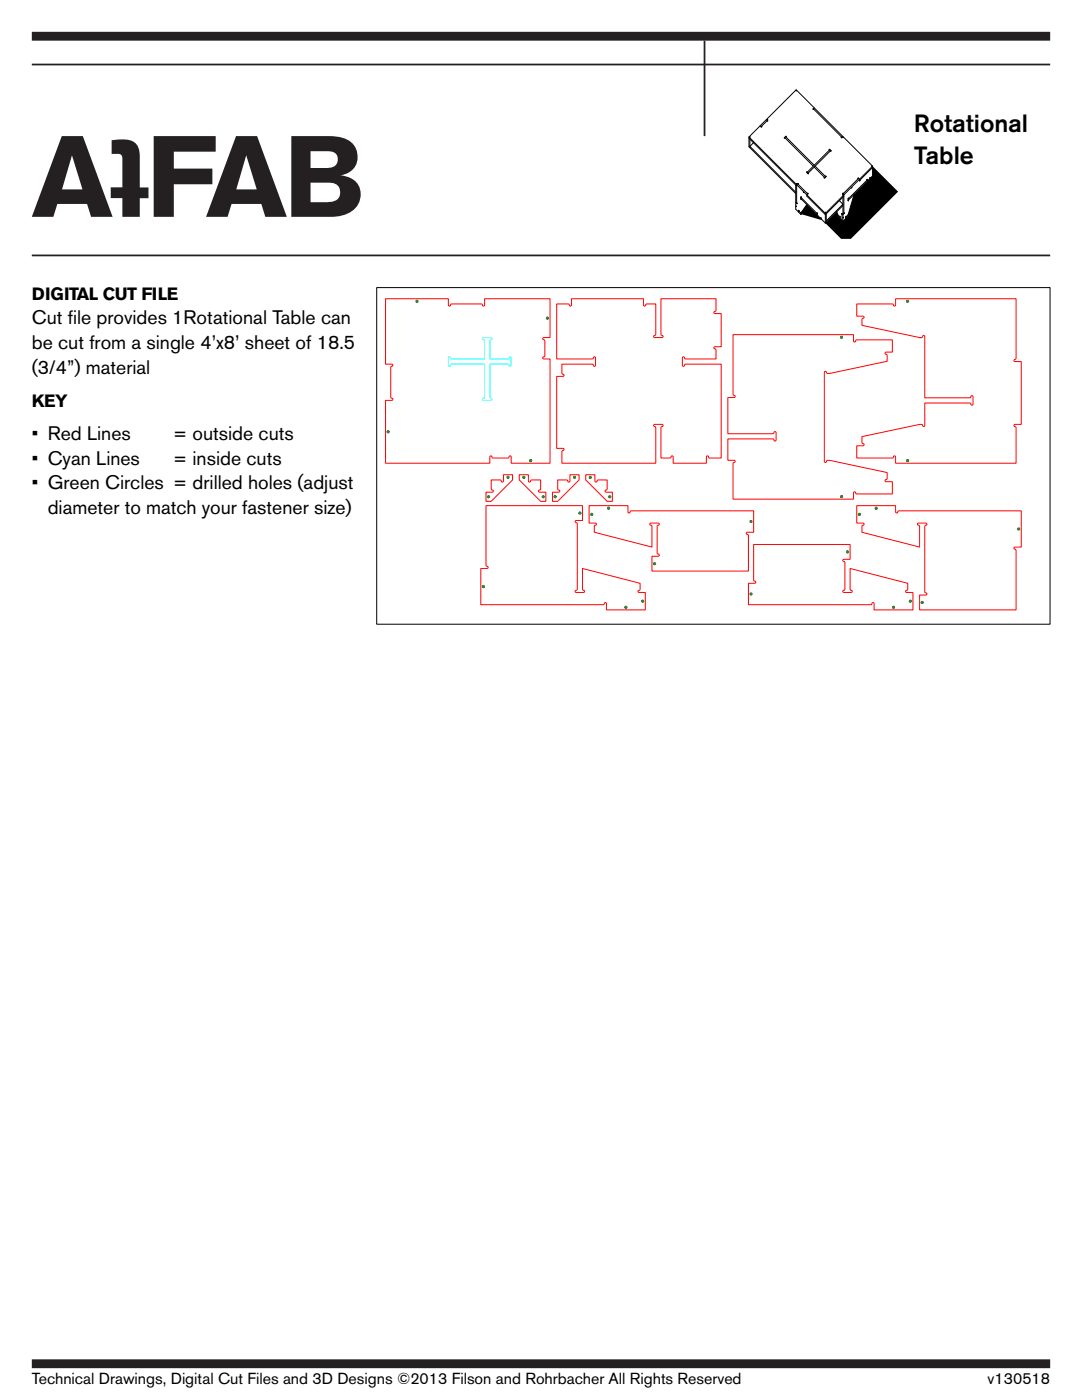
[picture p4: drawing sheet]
<svg xmlns="http://www.w3.org/2000/svg" width="216mm" height="279mm" viewBox="0 0 216 279" stroke-linecap="round" stroke-linejoin="round" font-family="sans-serif">
<path d="M6.3 12.9h203.2M140.6 8.1v19.1M6.3 51h203.2" fill="none" stroke="#241f21" stroke-width=".35"/>
<path d="M6.3 7.2h203.2M6.3 272.2h203.2" fill="none" stroke="#241f21" stroke-width="1.8" stroke-linecap="butt"/>
<g fill="#241f21">
<path d="M22.3 28a9 9 0 0 1 4.1 .2 2.84 2.84 0 0 1 1.5 3v6.2h1.7v2.2h-1.7v3.7h-3.5v-3.8h-2.3v-2.1h2.3v-6.2a.96 .96 0 0 0-1.2-.5h-.9z"/>
<path d="M30.7 27.2h12.3v3.1h-8.3v3.3h7.7v3.2h-7.7v6.5h-4z"/>
<path d="M12.3 27.2h4.2l6 16.1h-4.3l-.8-2.6h-6l-.8 2.6h-4.2zM14.4 31l-2 6.8h4.1z"/>
<path d="M47.1 27.2h4.2l5.9 16.1h-4.3l-.8-2.6h-5.9l-.8 2.6h-4.3zM49.1 31l-2 6.8h4.1z"/>
<path d="M58.1 27.2h7.5a6.6 6.6 0 0 1 4.8 1.5 3.7 3.7 0 0 1 .8 3.9 3.7 3.7 0 0 1-3.3 2.4 3.9 3.9 0 0 1 4 4.6 5 5 0 0 1-4.9 3.6l-8.9 .1zM62 30.2v3.3h3.4a1.71 1.71 0 0 0 2-1.7 1.71 1.71 0 0 0-2.1-1.6zM62 36.5v3.9a17.2 17.2 0 0 0 4.5-.2 1.95 1.95 0 0 0 1.3-2.4 1.95 1.95 0 0 0-2.4-1.3z"/>
</g>
<path d="M174.1 33.2l5.1 5.1-9.4 9.4h-2l-3.1-3.2 2.3-2.3 .2 .9 1 1.1 1-1.1 1.2-4.3 3.7-3.7zM161 40.9l3.1 3.1-4.3-1.2z" fill="#000"/>
<g fill="none" stroke="#000" stroke-width=".2">
<path d="M149.4 27.3l15.3 15.3M149.4 27.3v2l9.4 9.3M149.4 27.6l9.6 9.5M149.4 27.3l9.5-9.4 15.2 15.3M149.6 27.8v1.7M150.3 28.5l-.7 .7 9.2 9.2M151.7 25.1l.3 .3v-.2M153 23.8l.2 .3-.2 .1M153.1 24l-1.2 1.3M156.6 27.4l5.7 5.8M156.6 27.4l-.1 .2h.2M156.7 27.2l5.8 5.8"/>
<path d="M156.9 27.4l-.1-.2-.2 .2M158.8 36.9v4.9l1 1M159.1 36.7l2.1 2M159.1 36.7l-.1 .2v3.6M159.1 36.7l.2-.1v.2M159.8 39.6l4.9 4.9M159.9 39.3v.5M159.9 39.8h.1M159.9 39.3l.1 .2M159.9 39.3l3.2 3.4M160 39.8h-.1M160.3 38.3v.1z"/>
<path d="M161 38.6h.2v.1M161.1 34.3l-.2 .1 .4 .3v-.2M161.2 38.7l-.2 .5 3.7 3.6 3.7-3.6M162.3 21.7l-.1 .1h.2M162.3 21.7l5.7 5.7M162.5 33.3l2.1 2.2M162.5 21.5l-.2 .2M162.6 33.2l2.2 2.1M164.6 35.2h.2l-.3 .3v-.2M165.5 30v-.2l.3 .3-.2 .1M165.6 29.9l-4.6 4.5M165.8 30l-4.6 4.6"/>
<path d="M167.9 27.3v.2l.1-.1M168.2 38.7l.2 .2v3.7M168.2 39.3v4.9M168.2 27.2l-.2 .2M168.3 38.6h-.1v.1M169.4 39.6h-.2v.5l.2-.3M169.9 37.4h.1M170 37.4h.1M170.4 38.8l-1.2 4.1M171.2 35.7v-.2l.3 .3v.3l.1-.2M171.3 35.6l-3.1 3.1M172.9 36l.2-.2v.3"/>
<path d="M173 35.8l-3.8 3.9M173.6 35.5h.1M174.1 33.2l-9.4 9.4M174.1 33.2v1.9l-4.9 4.9M174.1 33.4l-2.6 2.6M75.2 57.4h134.3v67.2h-134.3zM158.8 40.4l.2 .3M158.9 41.2h.1M159 40.4l.1 .2M159 40.7h.1M159.4 42l.4 .5M159.5 42.2l-.1-.2-.1 .3"/>
<path d="M159.8 42.5v.3M160 42.3v.3l-.2 .2M160 42.3l-.2 .2M161 40.8l-1.2 1.7M161 40.9l-1 1.4M163 42.5l.1 .1v.3M163.8 43.5h.1M164.7 42.6v1.9M164.9 42.7v1.6M167 42.2l.2 .7M167.2 42.9v.2l1 1.1M167.2 42.9l.4 .4"/>
<path d="M167.5 40l.7 .8-3.3 3.3M167.5 43.2h.1v.4M168 42.6v1.4M168.2 41l-3.5 3.5M168.3 43.5h.1M168.4 42.4l.1 .1-.3 .3-.3-.2 .1 .2M168.8 43.3l.4-.4v.2l-1 1.1M168.9 43.2h-.1v.4"/>
<circle cx="158.9" cy="18.1" r=".04"/>
<circle cx="149.6" cy="27.3" r=".04"/>
<circle cx="153.1" cy="23.8" r=".04"/>
<circle cx="159" cy="36.7" r=".04"/>
<circle cx="168.2" cy="27.4" r=".04"/>
<circle cx="168.2" cy="38.9" r=".04"/>
<circle cx="173.9" cy="33.2" r=".04"/>
<circle cx="164.7" cy="42.4" r=".04"/>
</g>
<path d="M76.9 59.6h12.6v1.3l.2 .2 .4-.4h6l.4 .4 .2-.2v-1.3h13.1v7.8h-1.3l-.2 .2 .4 .4v3l-.4 .4 .2 .2h1.3v20.8h-7.8v-1.2l-.2-.2-.4 .4h-3l-.5-.4-.2 .2v1.2h-20.8v-12.5h1.3l.2-.2-.4-.4v-6l.4-.4-.2-.2h-1.3zM111.1 60.7h2.3l.4 .4 .2-.2v-1.3h14.4l.1 1.4h.3l.3-.3h1.8v6l-.5 .5 .2 .2h1.5l.2-.2-.4-.5v-7.1h11v2.3l-.5 .5 .3 .2h1.2v6.6l-1.4 .1v.3l.4 .2v1.8h-6.1l-.4-.4-.2 .2v1.5l.2 .2 .4-.4h7.1v18.7h-2.3l-.4-.4-.3 .2v1.2h-6.6v-1.4h-.3l-.3 .4h-1.8v-6.1l.4-.4-.2-.2h-1.5l-.2 .2 .5 .4v7.1h-18.8v-2.3l.4-.4-.2-.2h-1.2v-14.4h1.4v-.3l-.4-.3v-1.8h6.1l.4 .4 .2-.2v-1.5l-.2-.2-.4 .4h-7.1zM146.3 66.8h24v1.2l.2 .3 .5-.5h7.1v2.5h-1.3l-.2 .2 .4 .4v1.2l-11.5 2.4h-.5l-.3-.4-.2 .2v17.9h.4l.2-.3h.4l11.5 2.4v1.2l-.4 .4 .2 .2h1.3v2.5h-7.1l-.5-.5-.2 .3v1.2h-24v-7.1l.4-.4-.2-.2h-1.3v-4.3h9l.4 .4 .3-.2v-1.5l-.3-.2-.4 .5h-9v-7.3h1.3l.2-.2-.4-.4zM171 60.7h7.1l.4 .4 .2-.2v-1.3h24v11.9l-.4 .4 .2 .3h1.3v12.5h-1.3l-.2 .2 .4 .4v7.1h-24v-1.2l-.2-.2-.4 .4h-7.1v-2.4h1.2l.2-.2-.4-.5v-1.2l11.5-2.4h.4l.3 .4h.3v-4.7h9l.4 .5 .3-.3v-1.4l-.3-.2-.4 .4h-9v-12.4h-.3l-.3 .4h-.4h.4l-11.9-2.5v-1.2l.4-.4-.2-.2h-1.2zM98 95.8h1.8l.4 .4 .3-.2v-1.3h1.8v1.1l-4.3 4.3h-1v-1.9h1.2l.2-.2-.4-.4zM103.6 94.7h1.8v1.3l.3 .2 .4-.4h1.8v1.8l-.5 .4 .3 .2h1.2v1.9h-1l-4.3-4.3zM111.3 95.8h1.8l.4 .4 .2-.2v-1.3h1.8v1.1l-4.2 4.3h-1.1v-1.9h1.3l.2-.2-.4-.4zM116.9 94.7h1.8v1.3l.2 .2 .5-.4h1.7v1.8l-.4 .4 .2 .2h1.3v1.9h-1.1l-4.2-4.3zM97 100.9h19.2v3h-1.2l-.2 .2 .4 .4v13.1l-.4 .3v.3h1.6l.3-.2-.5-.4v-4.1l11.5 2.9v1.2l-.4 .4 .2 .2h1.3v3.5h-7.8v-1.2l-.2-.2-.4 .4h-24.5v-7.2h1.3l.2-.3-.4-.4zM117.6 100.9h7.7v1.3l.2 .2 .4-.5h24.5v4.3h-1.3l-.2 .2 .4 .5v7.1h-19.2v-3h1.2l.3-.2-.5-.4v-5.4l.4-.2v-.3l-1.6-.1-.2 .2 .4 .4v4.2l-11.5-3v-1.2l.4-.4-.2-.2h-1.2zM150.4 108.7h19.2v2.9h-1.2l-.2 .2 .4 .5v5.3l-.4 .3v.3h1.6l.3-.2-.5-.4v-4.1l11.5 2.9v1.2l-.4 .4 .2 .2h1.3v3.5h-7.8v-1.2l-.2-.2-.4 .4h-24.5v-4.3h1.3l.2-.2-.4-.4zM171 100.9h7.7v1.3l.2 .2 .5-.5h24.4v7.3h-1.3l-.2 .2 .4 .4v11.9h-19.2v-2.9h1.2l.3-.3-.5-.4v-13.1l.4-.2v-.3l-1.6-.1-.2 .2 .4 .4v4.2l-11.5-3v-1.2l.4-.4-.2-.2h-1.2z" fill="none" stroke="#f00" stroke-width=".2"/>
<circle cx="83.2" cy="60.1" r=".22" fill="#008e00"/>
<circle cx="83.2" cy="60.1" r=".22" fill="none" stroke="#008e00" stroke-width=".2"/>
<circle cx="109.2" cy="63.5" r=".22" fill="#008e00"/>
<circle cx="109.2" cy="63.5" r=".22" fill="none" stroke="#008e00" stroke-width=".2"/>
<circle cx="105.9" cy="91.9" r=".22" fill="#008e00"/>
<circle cx="105.9" cy="91.9" r=".22" fill="none" stroke="#008e00" stroke-width=".2"/>
<circle cx="77.4" cy="86.2" r=".22" fill="#008e00"/>
<circle cx="77.4" cy="86.2" r=".22" fill="none" stroke="#008e00" stroke-width=".2"/>
<circle cx="117.8" cy="95.3" r=".22" fill="#008e00"/>
<circle cx="117.8" cy="95.3" r=".22" fill="none" stroke="#008e00" stroke-width=".2"/>
<circle cx="121.7" cy="99.1" r=".22" fill="#008e00"/>
<circle cx="121.7" cy="99.1" r=".22" fill="none" stroke="#008e00" stroke-width=".2"/>
<circle cx="114.6" cy="95.3" r=".22" fill="#008e00"/>
<circle cx="114.6" cy="95.3" r=".22" fill="none" stroke="#008e00" stroke-width=".2"/>
<circle cx="110.8" cy="99.1" r=".22" fill="#008e00"/>
<circle cx="110.8" cy="99.1" r=".22" fill="none" stroke="#008e00" stroke-width=".2"/>
<circle cx="101.4" cy="95.3" r=".22" fill="#008e00"/>
<circle cx="101.4" cy="95.3" r=".22" fill="none" stroke="#008e00" stroke-width=".2"/>
<circle cx="97.5" cy="99.1" r=".22" fill="#008e00"/>
<circle cx="97.5" cy="99.1" r=".22" fill="none" stroke="#008e00" stroke-width=".2"/>
<circle cx="104.5" cy="95.3" r=".22" fill="#008e00"/>
<circle cx="104.5" cy="95.3" r=".22" fill="none" stroke="#008e00" stroke-width=".2"/>
<circle cx="108.4" cy="99.1" r=".22" fill="#008e00"/>
<circle cx="108.4" cy="99.1" r=".22" fill="none" stroke="#008e00" stroke-width=".2"/>
<circle cx="124.9" cy="121.2" r=".22" fill="#008e00"/>
<circle cx="124.9" cy="121.2" r=".22" fill="none" stroke="#008e00" stroke-width=".2"/>
<circle cx="121.4" cy="101.4" r=".22" fill="#008e00"/>
<circle cx="121.4" cy="101.4" r=".22" fill="none" stroke="#008e00" stroke-width=".2"/>
<circle cx="178.3" cy="121.2" r=".22" fill="#008e00"/>
<circle cx="178.3" cy="121.2" r=".22" fill="none" stroke="#008e00" stroke-width=".2"/>
<circle cx="174.8" cy="101.4" r=".22" fill="#008e00"/>
<circle cx="174.8" cy="101.4" r=".22" fill="none" stroke="#008e00" stroke-width=".2"/>
<circle cx="167.9" cy="99.1" r=".22" fill="#008e00"/>
<circle cx="167.9" cy="99.1" r=".22" fill="none" stroke="#008e00" stroke-width=".2"/>
<circle cx="181.1" cy="91.9" r=".22" fill="#008e00"/>
<circle cx="181.1" cy="91.9" r=".22" fill="none" stroke="#008e00" stroke-width=".2"/>
<circle cx="181.1" cy="60.1" r=".22" fill="#008e00"/>
<circle cx="181.1" cy="60.1" r=".22" fill="none" stroke="#008e00" stroke-width=".2"/>
<circle cx="149.9" cy="104.1" r=".22" fill="#008e00"/>
<circle cx="149.9" cy="104.1" r=".22" fill="none" stroke="#008e00" stroke-width=".2"/>
<circle cx="149.9" cy="118.5" r=".22" fill="#008e00"/>
<circle cx="149.9" cy="118.5" r=".22" fill="none" stroke="#008e00" stroke-width=".2"/>
<circle cx="203.3" cy="105.6" r=".22" fill="#008e00"/>
<circle cx="203.3" cy="105.6" r=".22" fill="none" stroke="#008e00" stroke-width=".2"/>
<circle cx="96.5" cy="117.1" r=".22" fill="#008e00"/>
<circle cx="96.5" cy="117.1" r=".22" fill="none" stroke="#008e00" stroke-width=".2"/>
<circle cx="118.1" cy="102.7" r=".22" fill="#008e00"/>
<circle cx="118.1" cy="102.7" r=".22" fill="none" stroke="#008e00" stroke-width=".2"/>
<circle cx="115.7" cy="102.4" r=".22" fill="#008e00"/>
<circle cx="115.7" cy="102.4" r=".22" fill="none" stroke="#008e00" stroke-width=".2"/>
<circle cx="128.2" cy="120" r=".22" fill="#008e00"/>
<circle cx="128.2" cy="120" r=".22" fill="none" stroke="#008e00" stroke-width=".2"/>
<circle cx="130.6" cy="112.5" r=".22" fill="#008e00"/>
<circle cx="130.6" cy="112.5" r=".22" fill="none" stroke="#008e00" stroke-width=".2"/>
<circle cx="181.6" cy="120" r=".22" fill="#008e00"/>
<circle cx="181.6" cy="120" r=".22" fill="none" stroke="#008e00" stroke-width=".2"/>
<circle cx="184" cy="120.2" r=".22" fill="#008e00"/>
<circle cx="184" cy="120.2" r=".22" fill="none" stroke="#008e00" stroke-width=".2"/>
<circle cx="169.1" cy="110.1" r=".22" fill="#008e00"/>
<circle cx="169.1" cy="110.1" r=".22" fill="none" stroke="#008e00" stroke-width=".2"/>
<circle cx="171.5" cy="102.7" r=".22" fill="#008e00"/>
<circle cx="171.5" cy="102.7" r=".22" fill="none" stroke="#008e00" stroke-width=".2"/>
<circle cx="167.9" cy="67.3" r=".22" fill="#008e00"/>
<circle cx="167.9" cy="67.3" r=".22" fill="none" stroke="#008e00" stroke-width=".2"/>
<path d="M89.5 71.3h.3l.3 .3h6.6v-3.6l-.4-.4 .2-.2h1.4l.3 .2-.5 .4v3.6h3.7l.4-.4 .2 .2v1.5l-.2 .2-.4-.4h-3.7v6.6l.5 .4-.3 .2h-1.4l-.2-.2 .4-.4v-6.6h-6.6l-.4 .4-.2-.2z" fill="none" stroke="#0ff" stroke-width=".2"/>
<g font-size="4.9">
<text x="182.4" y="26.3">Rotational</text>
<text x="182.4" y="32.7">Table</text>
</g>
<g font-size="3.9">
<text x="6.3" y="64.7">Cut f</text>
<text x="13.5" y="64.7">ile provides 1Rotational Table can</text>
<text x="6.3" y="69.7">be cut from a single 4’x8’ sheet of 18.5</text>
<text x="6.3" y="74.6">(3/4”) material</text>
<text x="6.3" y="87.8">• Red Lines</text>
<text x="34.6" y="87.8">= outside cuts</text>
<text x="6.3" y="92.7">• Cyan Lines</text>
<text x="34.6" y="92.7">= inside cuts</text>
<text x="6.3" y="97.7">• Green Circles = drilled holes (adjust</text>
<text x="9.5" y="102.6">diameter to match your fastener size)</text>
</g>
<g font-size="3.5">
<text x="6.3" y="59.8">digital cut file</text>
<text x="6.3" y="81.3">Key</text>
</g>
<g font-size="3.2">
<text x="6.3" y="276.1">Technical Drawings, Digital Cut Files and 3D Designs ©2013 Filson and Rohrbacher All Rights Reserved</text>
<text x="197.1" y="276.1">v130518</text>
</g>
</svg>
